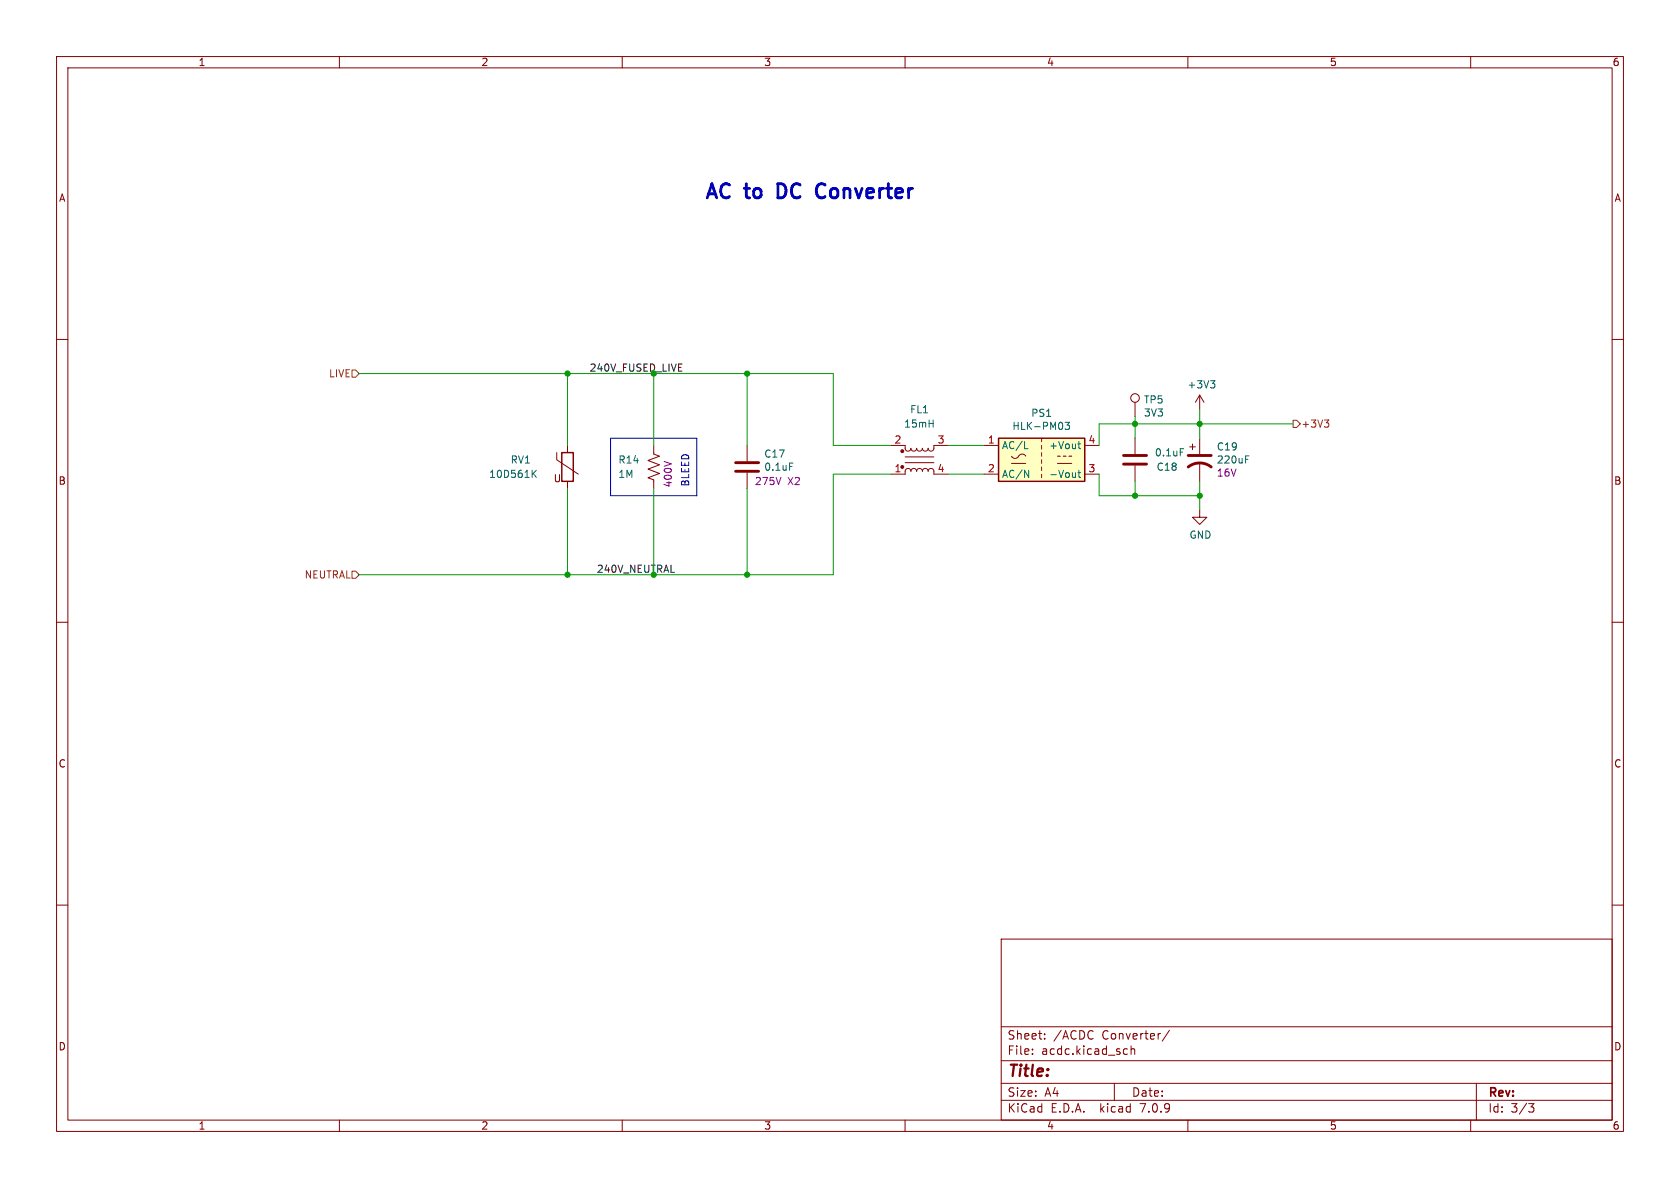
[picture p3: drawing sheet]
<svg xmlns="http://www.w3.org/2000/svg" width="297mm" height="210mm" viewBox="0 0 297 210" stroke-linecap="round" stroke-linejoin="round" font-family="sans-serif">
<g fill="none" stroke="#840000" stroke-width=".18">
<path d="M10 10h277v190h-277zM12 12h273v186h-273zM60 10v2M110 10v2M160 10v2M210 10v2M260 10v2M10 60h2M285 60h2M100.3 78.7v1.3M115.6 78.7v1.6l1 .3-2 .8 2 .8-2 .7 2 .8-2 .8 1 .3v1.6M132.1 78.7v2.8"/>
<path d="M157.5 78.7h2.5l.1 .8 .4 .3 .4-.2 .1-.4 .2 .4 .3 .2 .4-.2 .2-.4 .1 .4 .3 .1 .4-.1 .2-.4 .2 .5h.4l.3-.2 .1-.3 .2 .4 .4 .1 .4-.2v-.8h2.5M174 78.7h2.5M184.1 77.5v.6M184.1 78.7v.7M191.8 78.7h2.5M200.7 71.1v2.6M200.7 77.5v2.8M210.3 79h1M210.8 78.5v1M212.1 69.9l-.8 1.2M212.1 69.9v2.5M212.1 77.5v2.8"/>
<path d="M212.1 69.9l.8 1.2M98.4 80v1.3l3.8 2.5M100.3 85.1v1.3M132.1 83.6v2.8M160 80.8h5.1M160 81.8h5.1M165.1 83.3l-.1-.3-.3-.2-.5 .1-.1 .4-.1-.3-.3-.2-.4 .1-.2 .4-.2-.4-.5-.1-.3 .2v.3l-.2-.4-.4-.1-.3 .2-.2 .3-.1-.4-.4-.1-.4 .3-.1 .7h-2.5M165.1 83.8h2.5M174 83.8h2.5M178.8 80.6a.78 .78 0 0 0 .8 .4 .78 .78 0 0 0 .6-.6 .73 .73 0 0 1 1.2 .2M178.8 81.9h2.6M184.1 80v.6"/>
<path d="M184.1 81.3v.6M184.1 82.6v.6M184.1 83.8v.7M186.9 81.9h2.6M186.9 80.6h.6M188 80.6h.5M189 80.6h.5M191.8 83.8h2.5M200.7 82.3v2.8M212.1 90.2v1.2h1.3l-1.3 1.3-1.3-1.3h1.3M212.1 81.8v3.3M10 110h2"/>
<path d="M285 110h2M10 160h2M285 160h2M177 166h108v32h-108zM60 198v2M110 198v2M160 198v2M177 194.5h108M177 191.5h108M177 187.5h108M177 181.5h108M182.5 186.3v.1"/>
<path d="M182.5 185.5v.1M184.7 183.6v.1M184.7 182.8v.1M197 191.5v3M198.9 185.4l.4 .1M199.3 186.3l-.4 .1M200 185.5l.2-.1 .3 .1 .1 .9M200 184.9v1.5M206.7 182.1l-1.2 2M210 198v2M260 198v2M261 191.5v6.5"/>
<path d="M270.2 195.1h1l-.5 .6 .4 .1 .1 .5-.3 .3h-.4"/>
<circle cx="200.7" cy="70.4" r=".76"/>
</g>
<g fill="none" stroke="#006464" stroke-width=".18">
<path d="M164.3 74.8h.7M165 74.2v1.3M181.1 79.3h.6M188.3 74.6h.8l-.4 .5 .3 .2v.5l-.2 .1-.5-.1M190.6 78.5h.4M190.7 78v1.1l.3 .2M208.7 79.3h.6M214 67.3h.8l-.5 .5M214.5 67.8l.3 .2v.3l-.3 .3M94.3 83.7l.5 .7M94.8 83.1l-.7 .8M139.6 81.9h.6"/>
<path d="M181.1 83.1l.8 1.3v-1.3M190.6 83.6h.4M190.7 83.1v1.1l.3 .2M220.2 81.2h.4M220.2 80.6h.6"/>
</g>
<path d="M130 83.3h4.1M130 81.8h4.1M198.6 80.5h4.1M198.6 82h4.1M210.1 82.6a3.3 3.3 0 0 1 4 0M210.1 80.5h4" fill="none" stroke="#840000" stroke-width=".51"/>
<path d="M176.5 77.5h15.3v7.6h-15.3z" fill="#ffffc2" stroke="#ffffc2" stroke-width=".18"/>
<path d="M176.5 77.5h15.3v7.6h-15.3zM99.3 80h2v5.1h-2z" fill="none" stroke="#840000" stroke-width=".25"/>
<g fill="#840000" stroke="#840000" stroke-width=".18">
<circle cx="159.5" cy="82.5" r=".25"/>
<circle cx="159.5" cy="79.8" r=".25"/>
</g>
<path d="M62.2 65.4h.7l.6 .6-.6 .7h-.7zM228.6 74.3h.6l.7 .6-.7 .7h-.6zM234.1 74.2h.8l-.4 .5M234.7 74.7l.2 .3v.3l-.2 .2M62.2 101h.7l.6 .6-.6 .6h-.7z" fill="none" stroke="#725600" stroke-width=".18"/>
<path d="M120 65.6h.6M120 64.3h.6" fill="none" stroke="#0f0f0f" stroke-width=".18"/>
<path d="M138.1 32.5h-.6v2.5h.6M144.6 34.6a.9 .9 0 0 0 1.1 .3M145.7 32.6a.9 .9 0 0 0-1.1 .2" fill="none" stroke="#0000c2" stroke-width=".5"/>
<path d="M107.9 77.5h15.3v10.1h-15.3z" fill="none" stroke="#0000c2" stroke-width=".18"/>
<g fill="none" stroke="#009600" stroke-width=".18">
<path d="M63.5 66h83.8v12.7h10.2M100.3 66v12.7M115.6 66v12.7M132.1 66v12.7M167.6 78.7h6.4M200.7 73.7v3.8M212.1 72.4v5.1M228.6 74.9h-34.3v3.8M100.3 86.4v15.2M115.6 86.4v15.2M132.1 86.4v15.2M157.5 83.8h-10.2v17.8h-83.8"/>
<path d="M167.6 83.8h6.4M194.3 83.8v3.8h17.8M200.7 85.1v2.5M212.1 85.1v5.1"/>
</g>
<g fill="#009600" stroke="#009600" stroke-width=".18">
<circle cx="132.1" cy="66" r=".46"/>
<circle cx="212.1" cy="87.6" r=".46"/>
<circle cx="200.7" cy="87.6" r=".46"/>
<circle cx="212.1" cy="74.9" r=".46"/>
<circle cx="200.7" cy="74.9" r=".46"/>
<circle cx="100.3" cy="66" r=".46"/>
<circle cx="132.1" cy="101.6" r=".46"/>
<circle cx="100.3" cy="101.6" r=".46"/>
</g>
<g font-size="3.5" fill="#0000c2">
<text x="124.5" y="35.3">AC</text>
<text x="132" y="35.3">to</text>
<text x="138.6" y="35.3">DC</text>
<text x="146.5" y="35.3">Converter</text>
</g>
<text font-size="2.8" fill="#840000" x="178" y="190.9">Title:</text>
<g font-size="2.1" fill="#840000">
<text x="178" y="184">Sheet:</text>
<text x="186.2" y="184">/ACDC</text>
<text x="194.9" y="184">Converter/</text>
<text x="178" y="186.7">File:</text>
<text x="184.1" y="186.7">acdc.kicad_sch</text>
<text x="178" y="196.9">KiCad</text>
<text x="178" y="194.1">Size:</text>
<text x="184.7" y="194.1">A4</text>
<text x="185.7" y="196.9">E.D.A.</text>
<text x="194.6" y="196.9">kicad</text>
<text x="200" y="194.1">Date:</text>
<text x="201.8" y="196.9">7.0.9</text>
<text x="263" y="194.3">Rev:</text>
<text x="263" y="196.9">Id:</text>
<text x="267.1" y="196.9">3/3</text>
</g>
<g font-size="1.8" fill="#840000">
<text x="35" y="11.9">1</text>
<text x="85" y="11.9">2</text>
<text x="135" y="11.9">3</text>
<text x="185" y="11.9">4</text>
<text x="235" y="11.9">5</text>
<text x="285" y="11.9">6</text>
<text x="10.3" y="35.9">A</text>
<text x="285.3" y="35.9">A</text>
<text x="10.3" y="85.9">B</text>
<text x="97.8" y="85.5">U</text>
<text x="285.3" y="85.9">B</text>
<text x="10.3" y="135.9">C</text>
<text x="285.3" y="135.9">C</text>
<text x="10.3" y="185.9">D</text>
<text x="285.3" y="185.9">D</text>
<text x="35" y="199.9">1</text>
<text x="85" y="199.9">2</text>
<text x="135" y="199.9">3</text>
<text x="185" y="199.9">4</text>
<text x="235" y="199.9">5</text>
<text x="285" y="199.9">6</text>
</g>
<g font-size="1.8" fill="#009600">
<text x="104.1" y="65.8">240V_FUSED_LIVE</text>
<text x="105.4" y="101.3">240V_NEUTRAL</text>
</g>
<g font-size="1.8" fill="#725600">
<text x="58.1" y="66.9">LIVE</text>
<text x="230" y="75.8">+3V3</text>
<text x="53.8" y="102.5">NEUTRAL</text>
</g>
<g font-size="1.8" fill="#006464">
<text x="202.1" y="71.5">TP5</text>
<text x="209.8" y="68.9">+3V3</text>
<text x="159.7" y="75.8">15mH</text>
<text x="160.8" y="73.3">FL1</text>
<text x="178.9" y="76.2">HLK-PM03</text>
<text x="182.2" y="73.9">PS1</text>
<text x="202.1" y="73.8">3V3</text>
<text x="90.2" y="82.1">RV1</text>
<text x="109.2" y="82.1">R14</text>
<text x="135" y="81.1">C17</text>
<text x="135" y="83.4">0.1uF</text>
<text x="177" y="79.6">AC/L</text>
<text x="185.4" y="79.6">+Vout</text>
<text x="204.1" y="80.9">0.1uF</text>
<text x="204.4" y="83.4">C18</text>
<text x="215" y="82.1">220uF</text>
<text x="215" y="79.8">C19</text>
<text x="86.4" y="84.7">10D561K</text>
<text x="109.2" y="84.7">1M</text>
<text x="177" y="84.7">AC/N</text>
<text x="185.4" y="84.7">-Vout</text>
<text x="210.2" y="95.4">GND</text>
</g>
<g font-size="1.8" fill="#a90000">
<text x="158" y="83.6">1</text>
<text x="158" y="78.5">2</text>
<text x="165.7" y="78.5">3</text>
<text x="165.7" y="83.6">4</text>
<text x="174.6" y="78.5">1</text>
<text x="174.6" y="83.6">2</text>
<text x="192.3" y="83.6">3</text>
<text x="192.3" y="78.5">4</text>
</g>
<g font-size="1.8" fill="#840084">
<text x="119" y="86.3" transform="rotate(-90 119 86.3)">400V</text>
<text x="133.4" y="86">275V</text>
<text x="139.2" y="86">X2</text>
<text x="215" y="84.5">16V</text>
</g>
<text font-size="1.8" fill="#0000c2" x="121.9" y="86.1" transform="rotate(-90 121.9 86.1)">BLEED</text>
</svg>
